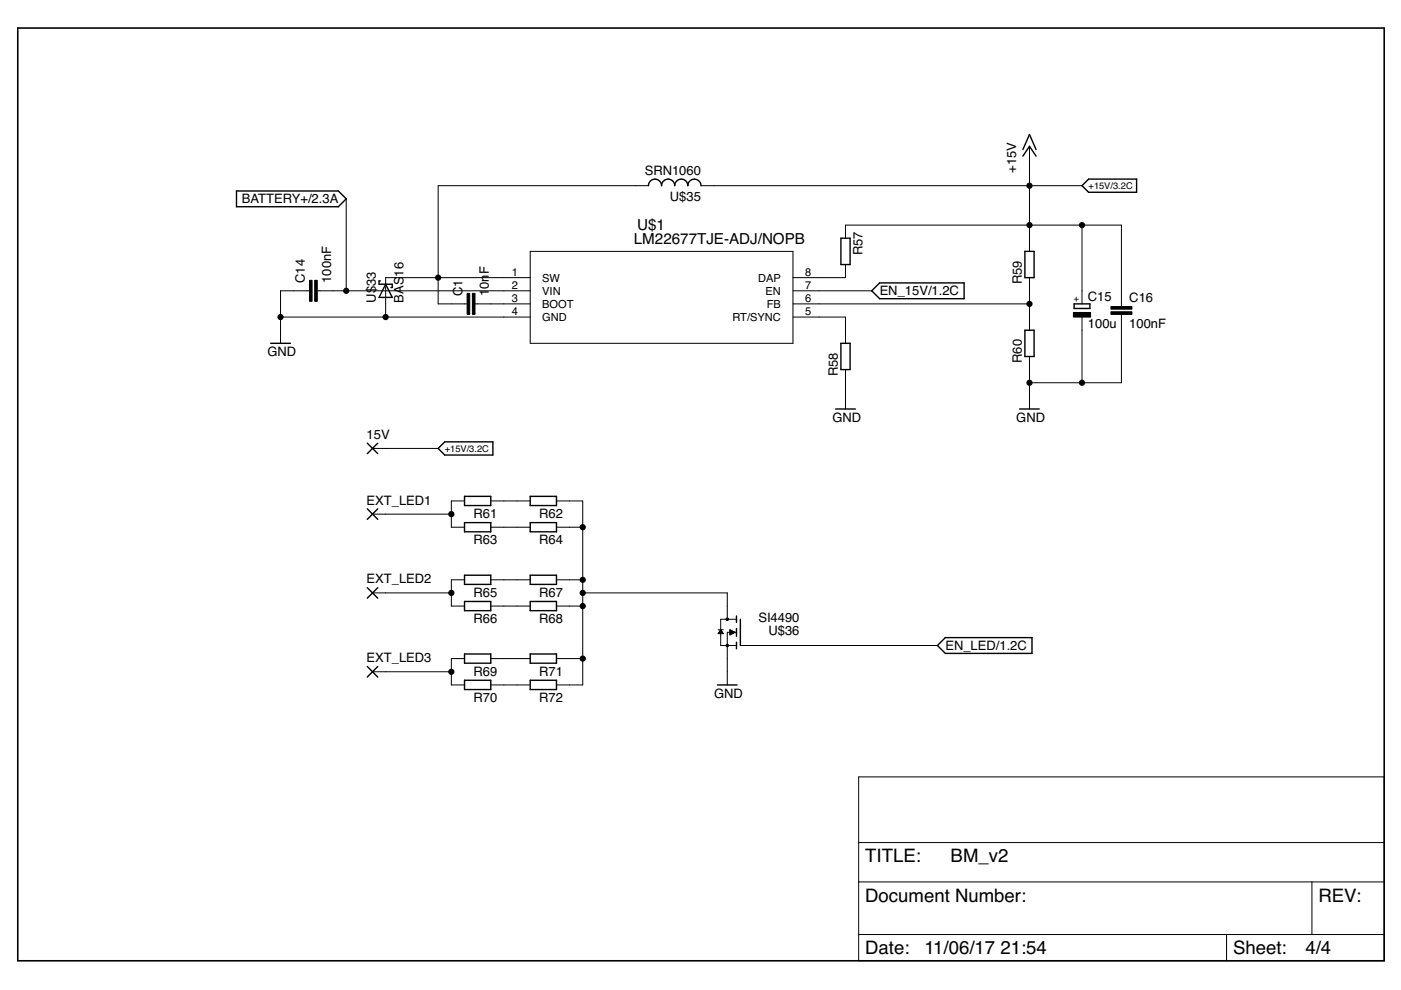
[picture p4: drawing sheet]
<svg xmlns="http://www.w3.org/2000/svg" width="297mm" height="210mm" viewBox="0 0 297 210" stroke-linecap="round" stroke-linejoin="round" font-family="sans-serif">
<g fill="none" stroke="#000" stroke-width=".3">
<path d="M137.5 39.4a1.4 1.4 0 0 1 1.4-1.4 1.4 1.4 0 0 1 1.4 1.4 1.39 1.39 0 0 1 1.4-1.4 1.39 1.39 0 0 1 1.3 1.4 1.4 1.4 0 0 1 1.4-1.4 1.4 1.4 0 0 1 1.4 1.4 1.4 1.4 0 0 1 1.4-1.4 1.4 1.4 0 0 1 1.4 1.4M216.9 33.1l1.4-2.1 1.4 2.1M216.9 31.7l1.4-3.2 1.4 3.2M229.4 39.4l1.4-1.4h10.2v2.8h-10.2zM50.1 40.5h21.6l1.7 1.7-1.7 1.6h-21.6zM80.6 59.6h-.2v.7h2.8v.7h-.3M178.3 50.5h1.9v5.6h-1.9zM217.3 53.3h1.9v5.6h-1.9zM57.4 72.8h4.2M81.8 60.3l1.4 2.8h-2.8zM178.3 72.8h1.9v5.6h-1.9zM184.8 61.7l1.7-1.7h17.9v3.3h-17.9z"/>
<path d="M217.3 70h1.9v5.6h-1.9zM227.7 64.4h3.4v1h-3.4zM77.9 94l2.2 2.2M80.1 94l-2.2 2.2M92.9 95.1l1.4-1.4h10.2v2.8h-10.2zM177.2 86.7h4.2M216.2 86.7h4.1M77.9 107.9l2.2 2.2M80.1 107.9l-2.2 2.2M98.5 105.2h5.6v2h-5.6zM98.5 110.8h5.6v2h-5.6zM112.4 105.2h5.6v2h-5.6z"/>
<path d="M112.4 110.8h5.6v2h-5.6zM77.9 124.6l2.2 2.2M80.1 124.6l-2.2 2.2M98.5 122h5.6v1.9h-5.6zM98.5 127.5h5.6v2h-5.6zM98.5 138.7h5.6v1.9h-5.6zM112.4 122h5.6v1.9h-5.6zM112.4 127.5h5.6v2h-5.6zM112.4 138.7h5.6v1.9h-5.6zM156.1 130.6v1.4M156.1 133.2v1.7M156.1 136.2v1.4"/>
<path d="M157 131.3v5.6M200.4 135.2h18.4v3.3h-18.4l-1.6-1.6zM77.9 141.3l2.2 2.3M80.1 141.3l-2.2 2.3M98.5 144.2h5.6v2h-5.6zM112.4 144.2h5.6v2h-5.6zM152.1 145.2h4.2"/>
</g>
<g fill="none" stroke="#000" stroke-width=".21">
<path d="M137.5 39.4h-44.6v25h6.1M148.6 39.4h80.8M218.3 31v22.3M73.4 42.2v19.5M112.4 58.9h-30.6v8.3M112.4 53.3h55.7v19.5h-55.7zM179.3 56.1v2.8h-11.2M179.3 50.5v-2.8h58.5v17.3M218.3 58.9v11.1M229.4 47.7v16.7M59.5 67.2h52.9M65.6 61.7h-6.1v11.1"/>
<path d="M67.3 61.7h45.1M100.7 64.4h11.7M168.1 61.7h16.7M168.1 64.4h50.2M168.1 67.2h11.2v5.6M179.3 78.4v8.3M218.3 75.6v11.1M229.4 67.2v14M237.8 66.7v14.5h-19.5M79 95.1h13.9M79 109h16.7M98.5 106.2h-2.8v5.6h2.8"/>
<path d="M104.1 106.2h8.3M104.1 111.8h8.3M118 106.2h5.5v39h-5.5M118 111.8h5.5M79 125.7h16.7M98.5 122.9h-2.8v5.6h2.8M98.5 139.6h-2.8v5.6h2.8M104.1 122.9h8.3M104.1 128.5h8.3M104.1 139.6h8.3M118 122.9h5.5M118 128.5h5.5"/>
<path d="M118 139.6h5.5M123.5 125.7h30.7v5.6M152.3 133.5h1.1M152.3 134.3h1M152.4 134.1h.8M152.5 134h.6M152.6 133.9h.4M152.7 133.7h.2M152.8 133.6h.1M152.8 133.5l.6 .8h-1.1zM154.7 133.5l1.2 .6-1.2 .5zM154.7 134.5h.3"/>
<path d="M154.7 134.4h.5M154.7 134.3h.8M154.7 134.1h1.1M154.7 134h1M154.7 133.9h.7M154.7 133.7h.5M154.7 133.6h.2M156.1 134.1h-1.9v11.1M156.1 131.3h-3.3v5.6h3.3M157 136.9h41.8M79 142.4h16.7M104.1 145.2h8.3"/>
<path d="M182.1 164.7h111.4v39h-111.4zM182.1 178.6h111.4M182.1 187h111.4M182.1 198.1h111.4M260.1 198.1v5.6M278.2 187v11.1"/>
</g>
<path d="M65.6 59.4h.6v4.5h-.6zM66.7 59.4h.6v4.5h-.6zM99 62.2h.6v4.5h-.6zM100.2 62.2h.5v4.5h-.5zM227.6 66.3h3.6v.9h-3.6zM235.5 66.1h4.5v.6h-4.5zM235.5 65h4.5v.6h-4.5z" fill="#000" stroke="#000" stroke-width=".21"/>
<g fill="#000" stroke="#000" stroke-width=".21">
<circle cx="218.3" cy="39.4" r=".55"/>
<circle cx="92.9" cy="58.9" r=".55"/>
<circle cx="218.3" cy="47.7" r=".55"/>
<circle cx="229.4" cy="47.7" r=".55"/>
<circle cx="59.5" cy="67.2" r=".55"/>
<circle cx="73.4" cy="61.7" r=".55"/>
<circle cx="81.8" cy="67.2" r=".55"/>
<circle cx="218.3" cy="64.4" r=".55"/>
<circle cx="218.3" cy="81.2" r=".55"/>
<circle cx="229.4" cy="81.2" r=".55"/>
<circle cx="95.7" cy="109" r=".55"/>
<circle cx="123.5" cy="111.8" r=".55"/>
<circle cx="95.7" cy="125.7" r=".55"/>
<circle cx="123.5" cy="139.6" r=".55"/>
<circle cx="123.5" cy="125.7" r=".55"/>
<circle cx="123.5" cy="128.5" r=".55"/>
<circle cx="123.5" cy="122.9" r=".55"/>
<circle cx="154.2" cy="131.3" r=".28"/>
<circle cx="154.2" cy="136.9" r=".28"/>
<circle cx="95.7" cy="142.4" r=".55"/>
</g>
<path d="M3.8 5.9h289.7v197.8h-289.7z" fill="none" stroke="#000" stroke-width=".34"/>
<g font-size="3.9">
<text x="183.4" y="182.8">TITLE:</text>
<text x="201.6" y="182.8">BM_v2</text>
<text x="183.4" y="191.2">Document Number:</text>
<text x="279.6" y="191.2">REV:</text>
<text x="183.4" y="202.3">Date:</text>
<text x="196" y="202.3">11/06/17</text>
<text x="212.1" y="202.3">21:54</text>
<text x="261.4" y="202.3">Sheet:</text>
<text x="276.8" y="202.3">4/4</text>
</g>
<g font-size="3.2">
<text x="134.4" y="51.7">LM22677TJE-ADJ/NOPB</text>
<text x="135.1" y="48.9">U$1</text>
</g>
<g font-size="2.8">
<text x="136.7" y="37.1">SRN1060</text>
<text x="215.5" y="36.6" transform="rotate(-90 215.5 36.6)">+15V</text>
<text x="51.3" y="43.1">BATTERY+/2.3A</text>
<text x="142" y="42.7">U$35</text>
<text x="64.6" y="60" transform="rotate(-90 64.6 60)">C14</text>
<text x="70.2" y="60" transform="rotate(-90 70.2 60)">100nF</text>
<text x="85.5" y="58.7" transform="rotate(-90 85.5 58.7)">16</text>
<text x="103.6" y="58.2" transform="rotate(-90 103.6 58.2)">F</text>
<text x="182.9" y="54.2" transform="rotate(-90 182.9 54.2)">R57</text>
<text x="79.7" y="64.2" transform="rotate(-90 79.7 64.2)">U$33</text>
<text x="85.5" y="64.2" transform="rotate(-90 85.5 64.2)">BAS</text>
<text x="98.1" y="62.8" transform="rotate(-90 98.1 62.8)">C1</text>
<text x="103.6" y="62.8" transform="rotate(-90 103.6 62.8)">1</text>
<text x="103.6" y="61.2" transform="rotate(-90 103.6 61.2)">0n</text>
<text x="186.5" y="62.6">EN_15V/1.2C</text>
<text x="216.6" y="60.3" transform="rotate(-90 216.6 60.3)">R59</text>
<text x="230.7" y="63.9">C15</text>
<text x="239.4" y="64">C16</text>
<text x="230.7" y="69.5">100u</text>
<text x="239.4" y="69.6">100nF</text>
<text x="56.7" y="75.6">GND</text>
<text x="216.6" y="77" transform="rotate(-90 216.6 77)">R60</text>
<text x="177.6" y="79.8" transform="rotate(-90 177.6 79.8)">R58</text>
<text x="176.5" y="89.5">GND</text>
<text x="215.5" y="89.5">GND</text>
<text x="77.7" y="93">15V</text>
<text x="77.7" y="107">EXT_LED1</text>
<text x="100.4" y="109.8">R61</text>
<text x="114.3" y="109.8">R62</text>
<text x="100.4" y="115.4">R63</text>
<text x="114.3" y="115.4">R64</text>
<text x="77.7" y="123.7">EXT_LED2</text>
<text x="100.4" y="126.5">R65</text>
<text x="114.3" y="126.5">R67</text>
<text x="160.8" y="131.8">SI4490</text>
<text x="100.4" y="132.1">R66</text>
<text x="114.3" y="132.1">R68</text>
<text x="162.9" y="134.6">U$36</text>
<text x="200.4" y="137.8">EN_LED/1.2C</text>
<text x="77.7" y="140.4">EXT_LED3</text>
<text x="100.4" y="143.2">R69</text>
<text x="114.3" y="143.2">R71</text>
<text x="100.4" y="148.8">R70</text>
<text x="114.3" y="148.8">R72</text>
<text x="151.4" y="148">GND</text>
</g>
<g font-size="2.3">
<text x="108.5" y="58.5">1</text>
<text x="115" y="59.7">SW</text>
<text x="160.7" y="59.7">DAP</text>
<text x="170.7" y="58.5">8</text>
<text x="108.5" y="61.3">2</text>
<text x="108.5" y="64">3</text>
<text x="115" y="62.5">VIN</text>
<text x="115" y="65.3">BOOT</text>
<text x="162.3" y="62.5">EN</text>
<text x="162.6" y="65.3">FB</text>
<text x="170.7" y="64">6</text>
<text x="170.7" y="61.3">7</text>
<text x="108.5" y="66.8">4</text>
<text x="115" y="68.1">GND</text>
<text x="155.3" y="68.1">RT/SYNC</text>
<text x="170.7" y="66.8">5</text>
</g>
<g font-size="2">
<text x="230.8" y="40.1">+15V/3.2C</text>
<text x="228.8" y="64" transform="rotate(-90 228.8 64)">+</text>
<text x="94.3" y="95.8">+15V/3.2C</text>
</g>
</svg>
